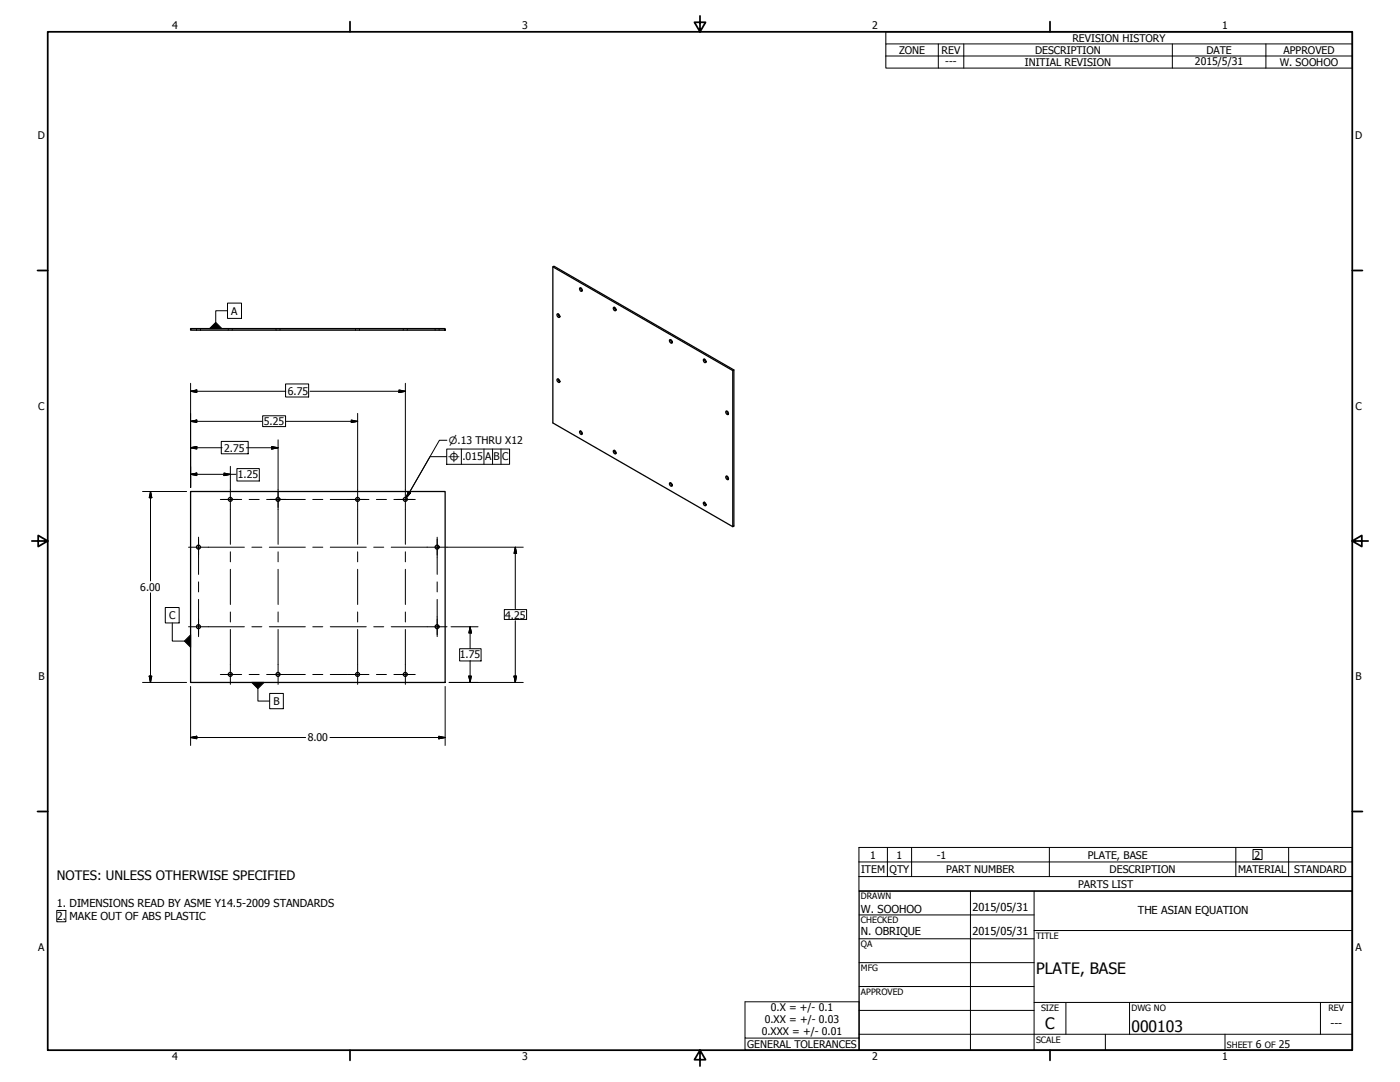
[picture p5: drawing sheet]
<svg xmlns="http://www.w3.org/2000/svg" width="559mm" height="432mm" viewBox="0 0 559 432" stroke-linecap="round" stroke-linejoin="round" font-family="sans-serif">
<!-- layer: Visible (ANSI) -->
<g fill="none" stroke="#000" stroke-width=".51">
<path d="M220.7 106.5l71.8 41.4 .4-.3v62.3l-.4 .3v-62.3M231.5 114.9l.7 .3 .2 .7-.2 .4-.7-.5zM231.8 114.9l.1 .7 .5 .4M76.1 131.1h101.6v.7h-101.6zM222.4 125.3l.8 .3 .3 .7-.3 .4-.8-.5zM222.8 125.3l.7 1.1M244.9 122.7a.72 .72 0 0 1 .9 .4 .72 .72 0 0 1-.4 .9l-.6-.8zM245.2 122.6l.2 .7 .5 .5M267.3 135.6l.8 .3 .3 .7-.3 .4-.8-.5zM267.7 135.6l.7 1.1M222.4 151.3h.5l.5 .6-.2 .8-.8-.6zM222.8 151.3l.7 1"/>
<path d="M280.9 143.3l.7 .3 .2 .7-.2 .4-.7-.5zM281.2 143.3l.6 1.2M292.9 147.6l-71.8-41.4-.4 .3v62.3l71.8 41.4M231.5 172l.4 .1 .4 .6-.1 .7-.7-.6zM231.8 172l.1 .7 .5 .4M244.9 179.8a.72 .72 0 0 1 .9 .4 .72 .72 0 0 1-.4 .9l-.6-.8zM245.2 179.7l.2 .7 .5 .4M289.8 164.1a.72 .72 0 0 1 .9 .4 .72 .72 0 0 1-.4 .9l-.5-.4zM290.1 164.1l.7 1.1M76.1 196.2h101.6v76.2h-101.6zM267.3 192.7a.74 .74 0 0 1 .9 .4 .74 .74 0 0 1-.4 1l-.6-.9zM267.7 192.7l.1 .7 .6 .4"/>
<path d="M289.8 190.1a.72 .72 0 0 1 .9 .4 .72 .72 0 0 1-.4 .9l-.6-.8zM290.1 190l.2 .7 .5 .4M280.9 200.5a.7 .7 0 0 1 .8 .4 .7 .7 0 0 1-.4 .9l-.6-.8zM281.2 200.4l.1 .7 .5 .4"/>
<circle cx="91.9" cy="199.3" r=".79"/>
<circle cx="111" cy="199.3" r=".79"/>
<circle cx="142.7" cy="199.3" r=".79"/>
<circle cx="161.8" cy="199.3" r=".79"/>
<circle cx="79.2" cy="218.3" r=".79"/>
<circle cx="174.5" cy="218.3" r=".79"/>
<circle cx="79.2" cy="250.1" r=".79"/>
<circle cx="174.5" cy="250.1" r=".79"/>
<circle cx="91.9" cy="269.1" r=".79"/>
<circle cx="111" cy="269.1" r=".79"/>
<circle cx="142.7" cy="269.1" r=".79"/>
<circle cx="161.8" cy="269.1" r=".79"/>
</g>
<!-- layer: Hidden (ANSI) -->
<g fill="none" stroke="#000" stroke-width=".4">
<path d="M78.4 131.1v.3M78.4 131.6v.2M80 131.1v.3M80 131.6v.2M91.1 131.1v.3M91.1 131.6v.2M92.7 131.1v.3M92.7 131.6v.2M110.2 131.1v.3M110.2 131.6v.2M111.8 131.1v.3M111.8 131.6v.2"/>
<path d="M141.9 131.1v.3M141.9 131.6v.2M143.5 131.1v.3M143.5 131.6v.2M161 131.1v.3M161 131.6v.2M162.6 131.1v.3M162.6 131.6v.2M173.7 131.1v.3M173.7 131.6v.2M175.3 131.1v.3M175.3 131.6v.2"/>
</g>
<!-- layer: Symbol (ANSI) -->
<g fill="none" stroke="#000" stroke-width=".4">
<path d="M353.6 17.5v-4.8h186.2v4.8M374.5 17.5v9.7M384.7 17.5v9.7M467.9 17.5v9.7M505.3 17.5v9.7M539.8 17.5h-186.2v4.9M539.8 17.5v9.7h-186.2v-4.8M353.6 22.4h186.2M90.8 124h-4.7v4.7M90.8 121h5.6v6.1h-5.6zM178.3 179.2h25.1v6.1h-25.1zM184.1 179.2v6.1"/>
<path d="M193.2 179.2v6.1M196.6 179.2v6.1M200 179.2v6.1M162.2 198.5v.1M162.9 196.3l.9 .5M178.3 182.2h-6.7l-8.2 14.3M66 242.4h5.5v6.2h-5.5zM68.8 248.6v7.2h4.8M102.9 274.8v5h4.7M107.6 276.7h5.5v6.1h-5.5zM354.2 338.2v11.6M363.9 338.2v11.6"/>
<path d="M418.8 338.2v11.6M493.3 338.2v11.6M514.3 338.2v11.6M342.8 344h197v-5.8h-197v11.6M342.8 349.8v5.8h197v-5.8M539.8 344v5.8h-197M297.4 399.8h45.5v14.5h-45.5zM297.4 414.3v4.8h45.5v-4.8"/>
</g>
<!-- layer: Border (ANSI) -->
<g fill="none" stroke="#000" stroke-width=".7">
<path d="M19 12.7h520.8v406.4h-520.8zM139.7 8.6v4.1M279.4 6.3v6.4l-2.2-3.8h4.4l-2.2 3.8M419.1 8.6v4.1M15 107.9h4M539.8 107.9h4M12.7 215.9h6.3l-3.8-2.2v4.4l3.8-2.2M539.8 215.9l3.8 2.2v-4.4l-3.8 2.2h6.3M15 323.8h4M539.8 323.8h4M139.7 419.1v4.1M279.4 419.1l2.2 3.8h-4.4l2.2-3.8v6.3"/>
<path d="M419.1 419.1v4.1"/>
</g>
<!-- layer: Title (ANSI) -->
<g fill="none" stroke="#000" stroke-width=".4">
<path d="M387.3 355.6v63.5M412.7 355.6v63.5M342.9 365.1h69.8M342.9 374.6h69.8M412.7 371.3h127.1M342.9 384.2h69.8M342.9 393.7h69.8M342.9 412.7h196.9M342.9 403.2h69.8M412.7 400h127.1M425.4 400v12.7M441.2 412.7v6.4"/>
<path d="M450.8 400v12.7M488.9 412.7v6.4M527 400v12.7"/>
</g>
<path d="M342.9 355.6h196.9v63.5h-196.9z" fill="none" stroke="#000" stroke-width=".51"/>
<!-- layer: Sketch Geometry (ANSI) -->
<path d="M114 153.2h9.2v5.2h-9.2zM88.3 176.1h10.8v5h-10.8zM104.8 165.9h9.2v4.3h-9.2zM94.6 187h8.9v5h-8.9zM183.5 258.9h8.5v4.9h-8.5zM201.3 243.3h8.9v3.9h-8.9zM500.1 339h3.6v4h-3.6zM22.7 363.3h3.6v4.6h-3.6z" fill="none" stroke="#000" stroke-width=".4"/>
<!-- layer: Dimension (ANSI) -->
<g fill="none" stroke="#000" stroke-width=".4">
<path d="M76.1 156.1l2.4-.5v1.1zM76.1 153v41.6M76.1 156.1h37.9M123.8 156.1h38M159.3 155.6l2.5 .5-2.5 .6zM161.8 153v42.3M76.1 178.7l2.4-.5v1zM76.1 168.1l2.4-.5v1zM76.1 178.7h12.5M76.1 168.1h28.4M98.4 178.7h12.6M108.5 178.2l2.5 .5-2.5 .5z"/>
<path d="M111 175.5v19.8M114.2 168.1h28.5M140.2 167.6l2.5 .5-2.5 .5zM142.7 165v30.3M178.4 175.7h-3l-13.2 22.9M56.9 196.2h17.6M60.1 196.2l.5 2.4h-1zM60.1 196.2v35.6M76.1 189.3l2.4-.5v1zM76.1 189.3h18.1M89.4 188.8l2.5 .5-2.5 .5zM91.9 186.1v9.2"/>
<path d="M163 196.2l.8 .5-1.6 1.9zM178.4 218.4h30.5M205.7 218.4l.5 2.5h-1zM205.7 218.4v24.6M60.1 236.6v35.8M180 250.1h10.8M187.6 250.1l.6 2.5h-1.1zM187.6 250.1v8.7M205.7 247.7v24.7M56.9 272.4h17.6M59.6 269.8h1l-.5 2.6zM76.1 273.9v23.6"/>
<path d="M177.7 273.9v23.6M179.3 272.4h29.6M187.1 269.8h1.1l-.6 2.6zM187.6 263.6v8.8M205.2 269.8h1l-.5 2.6zM76.1 294.3l2.4-.5v1zM76.1 294.3h45.9M131.7 294.3h46M175.1 293.8l2.6 .5-2.6 .5z"/>
</g>
<g fill="#000" stroke="#000" stroke-width=".4">
<path d="M76.1 156.1l2.4-.5zM76.1 156.1l2.4-.5v1.1zM159.3 156.7l2.5-.6zM159.3 155.6l2.5 .5-2.5 .6zM76.1 178.7l2.4-.5zM76.1 178.7l2.4-.5v1zM76.1 168.1l2.4-.5zM76.1 168.1l2.4-.5v1zM108.5 179.2l2.5-.5zM108.5 178.2l2.5 .5-2.5 .5zM140.2 168.6l2.5-.5zM140.2 167.6l2.5 .5-2.5 .5z"/>
<path d="M60.1 196.2l.5 2.4zM60.1 196.2l.5 2.4h-1zM76.1 189.3l2.4-.5zM76.1 189.3l2.4-.5v1zM89.4 189.8l2.5-.5zM89.4 188.8l2.5 .5-2.5 .5zM163 196.2l-.8 2.4zM163 196.2l.8 .5-1.6 1.9zM205.7 218.4l.5 2.5zM205.7 218.4l.5 2.5h-1zM187.6 250.1l.6 2.5zM187.6 250.1l.6 2.5h-1.1z"/>
<path d="M59.6 269.8l.5 2.6zM59.6 269.8h1l-.5 2.6zM187.1 269.8l.5 2.6zM187.1 269.8h1.1l-.6 2.6zM205.2 269.8l.5 2.6zM205.2 269.8h1l-.5 2.6zM76.1 294.3l2.4-.5zM76.1 294.3l2.4-.5v1zM175.1 294.8l2.6-.5zM175.1 293.8l2.6 .5-2.6 .5z"/>
</g>
<!-- layer: Center Mark (ANSI) -->
<g fill="none" stroke="#000" stroke-width=".4">
<path d="M88.8 199.3h6.3M107.8 199.3h6.4M111 196.2v6.3M139.6 199.3h6.3M158.6 199.3h6.4M79.2 215.2v6.4M174.5 215.2v6.4M79.2 247v6.3M174.5 247v6.3M88.8 269.2h6.3M107.8 269.2h6.4M139.6 269.2h6.3"/>
<path d="M158.6 269.2h6.4"/>
</g>
<!-- layer: Centerline (ANSI) -->
<g fill="none" stroke="#000" stroke-width=".4">
<path d="M87.9 199.3h8.6M91.9 195.3v21.9M99.4 199.3h4M106.4 199.3h15.5M111 195.3v21.9M124.8 199.3h4M131.8 199.3h15.5M142.7 195.3v21.9M150.2 199.3h4M157.2 199.3h8.5M161.8 195.3v21.9M75.2 218.4h22.3"/>
<path d="M79.2 214.4v14.8M100.5 218.4h4M107.5 218.4h14.4M124.8 218.4h4M131.8 218.4h14.4M149.2 218.4h4M156.1 218.4h22.3M174.5 214.4v14.8M79.2 232.2v4M79.2 239.2v14.9M91.9 220.2v4M91.9 227.2v14"/>
<path d="M111 220.2v4M111 227.2v14M142.7 220.2v4M142.7 227.2v14M161.8 220.2v4M161.8 227.2v14M174.5 232.2v4M174.5 239.2v14.9M75.2 250.1h22.3M91.9 244.2v4M91.9 251.2v21.9M100.5 250.1h4"/>
<path d="M107.5 250.1h14.4M111 244.2v4M111 251.2v21.9M124.8 250.1h4M131.8 250.1h14.4M142.7 244.2v4M142.7 251.2v21.9M149.2 250.1h4M156.1 250.1h22.3M161.8 244.2v4M161.8 251.2v21.9M87.9 269.2h8.6"/>
<path d="M99.4 269.2h4M106.4 269.2h15.5M124.8 269.2h4M131.8 269.2h15.5M150.2 269.2h4M157.2 269.2h8.5"/>
</g>
<!-- layer: Symbol (ANSI) -->
<path d="M83.6 131.1h5zM86.1 128.7l2.5 2.4h-5zM163 196.2l-.8 2.4zM163 196.2l.8 .5-1.6 1.9zM76.1 253.4v4.9zM73.6 255.8l2.5-2.4v4.9zM100.5 272.4h4.9zM100.5 272.4h4.9l-2.5 2.4z" fill="#000" stroke="#000" stroke-width=".4"/>
<g font-size="6.3">
<text x="413.5" y="388.6">PLATE, BASE</text>
<text x="417.2" y="410.6">C</text>
<text x="451.6" y="411.9">000103</text>
</g>
<text font-size="5.2" x="22.7" y="351.2">NOTES: UNLESS OTHERWISE SPECIFIED</text>
<g font-size="4.4">
<text x="22.7" y="361.9">1. DIMENSIONS READ BY ASME Y14.5-2009 STANDARDS</text>
<text x="343.7" y="364.3">W. SOOHOO</text>
<text x="388.1" y="363.7">2015/05/31</text>
<text x="454.2" y="364.7">THE ASIAN EQUATION</text>
<text x="22.7" y="367.2">2.</text>
<text x="27.7" y="367.2">MAKE OUT OF ABS PLASTIC</text>
<text x="343.7" y="373.1">N. OBRIQUE</text>
<text x="388.1" y="373.2">2015/05/31</text>
<text x="531.1" y="409.7">---</text>
</g>
<g font-size="4.2">
<text x="68.7" y="11.7">4</text>
<text x="208.4" y="11.7">3</text>
<text x="348.1" y="11.7">2</text>
<text x="487.8" y="11.7">1</text>
<text x="428.1" y="16.6">REVISION HISTORY</text>
<text x="358.8" y="21.5">ZONE</text>
<text x="375.9" y="21.5">REV</text>
<text x="413.1" y="21.5">DESCRIPTION</text>
<text x="481.5" y="21.5">DATE</text>
<text x="512.3" y="21.5">APPROVED</text>
<text x="377.3" y="26.1">---</text>
<text x="409" y="26.3">INITIAL REVISION</text>
<text x="476.9" y="26">2015/5/31</text>
<text x="510.8" y="26.3">W. SOOHOO</text>
<text x="15.1" y="55.5">D</text>
<text x="540.9" y="55.5">D</text>
<text x="92.3" y="125.5">A</text>
<text x="114.9" y="157.7">6.75</text>
<text x="15.2" y="163.4">C</text>
<text x="541" y="163.4">C</text>
<text x="105.3" y="169.7">5.25</text>
<text x="89.5" y="180.2">2.75</text>
<text x="184.6" y="183.8">.015</text>
<text x="193.6" y="183.8">A</text>
<text x="197" y="183.8">B</text>
<text x="200.4" y="183.8">C</text>
<text x="94.9" y="190.8">1.25</text>
<text x="56" y="235.8">6.00</text>
<text x="67.5" y="247">C</text>
<text x="201.6" y="246.9">4.25</text>
<text x="183.6" y="262.7">1.75</text>
<text x="15.3" y="271.4">B</text>
<text x="541.1" y="271.4">B</text>
<text x="109.2" y="281.3">B</text>
<text x="122.8" y="295.8">8.00</text>
<text x="347.3" y="342.6">1</text>
<text x="357.9" y="342.6">1</text>
<text x="373.9" y="342.6">-1</text>
<text x="434.1" y="342.6">PLATE, BASE</text>
<text x="500.7" y="342.6">2</text>
<text x="343.7" y="348.4">ITEM</text>
<text x="355.1" y="348.4">QTY</text>
<text x="377.6" y="348.4">PART NUMBER</text>
<text x="442.9" y="348.4">DESCRIPTION</text>
<text x="494.2" y="348.4">MATERIAL</text>
<text x="516.6" y="348.4">STANDARD</text>
<text x="430.3" y="354.3">PARTS LIST</text>
<text x="15.2" y="379.3">A</text>
<text x="541" y="379.3">A</text>
<text x="307.7" y="403.5">0.X = +/- 0.1</text>
<text x="304" y="413.1">0.XXX = +/- 0.01</text>
<text x="305.2" y="408.3">0.XX = +/- 0.03</text>
<text x="298.3" y="418.2">GENERAL TOLERANCES</text>
<text x="501.3" y="418.3">6</text>
<text x="510.5" y="418.3">25</text>
<text x="68.7" y="423.2">4</text>
<text x="208.4" y="423.2">3</text>
<text x="348.1" y="423.2">2</text>
<text x="487.8" y="423.2">1</text>
</g>
<g font-size="4">
<text x="179.2" y="177.2">⌀.13 THRU X12</text>
<text x="178.8" y="184.4">⌖</text>
</g>
<g font-size="3.5">
<text x="343.7" y="358.9">DRAWN</text>
<text x="343.7" y="368.5">CHECKED</text>
<text x="413.5" y="374.6">TITLE</text>
<text x="343.7" y="378">QA</text>
<text x="343.7" y="387.5">MFG</text>
<text x="343.7" y="397.1">APPROVED</text>
<text x="415.5" y="403.4">SIZE</text>
<text x="451.6" y="403.4">DWG NO</text>
<text x="530.3" y="403.4">REV</text>
<text x="413.5" y="416.1">SCALE</text>
<text x="489.7" y="418.3">SHEET</text>
<text x="504.9" y="418.3">OF</text>
</g>
</svg>
